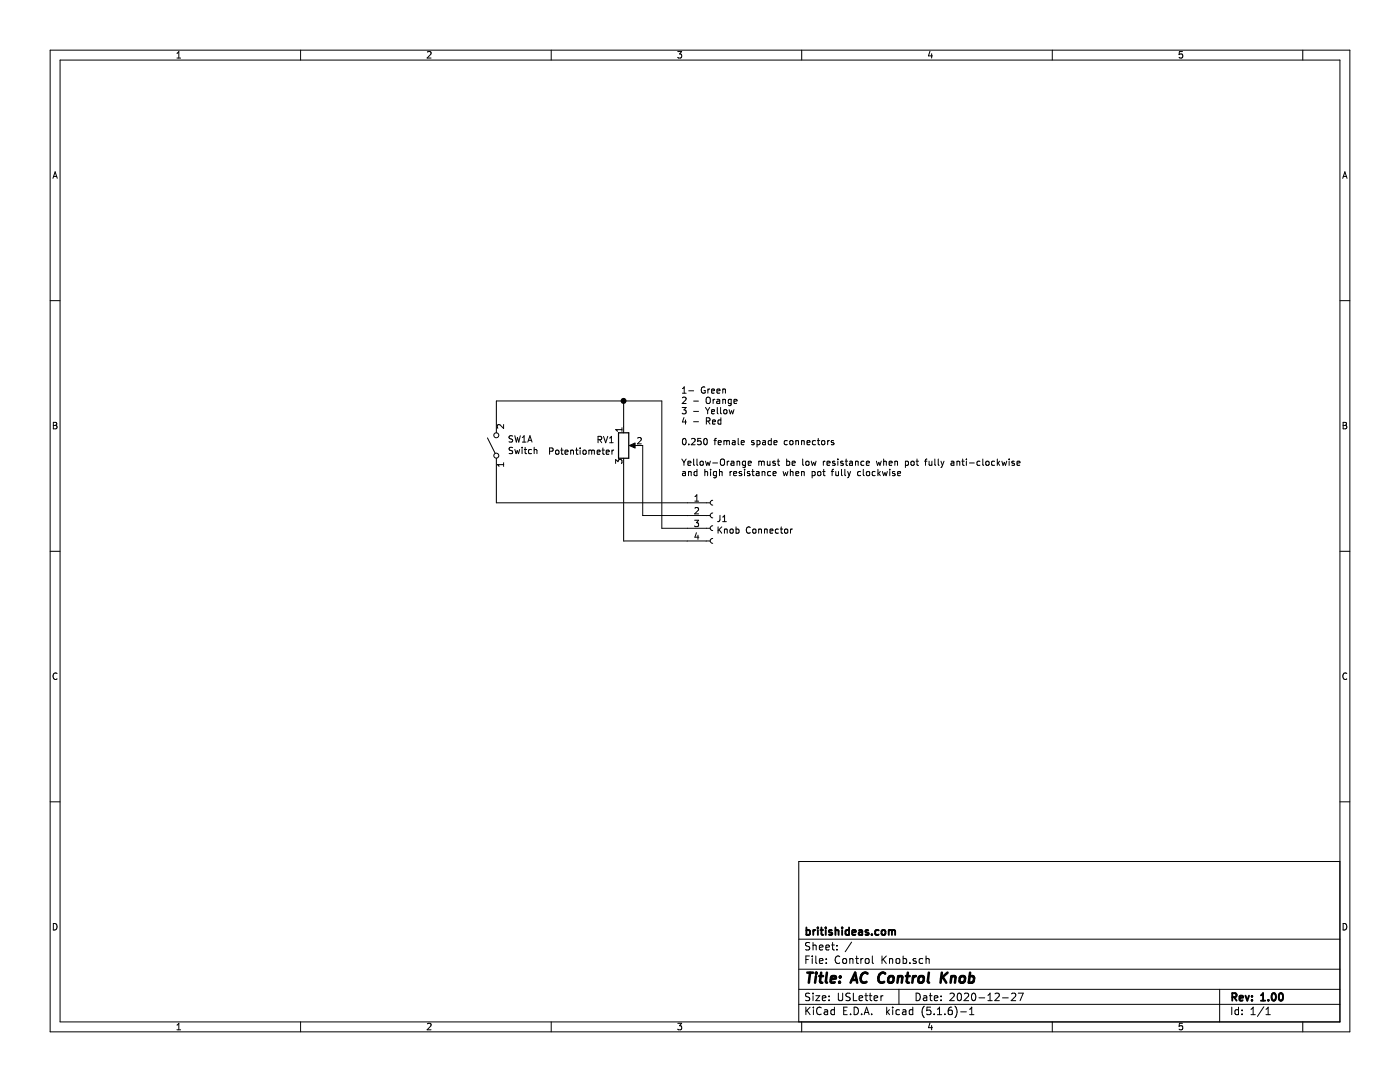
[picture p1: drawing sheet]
EESchema Schematic File Version 4
EELAYER 30 0
EELAYER END
$Descr USLetter 11000 8500
encoding utf-8
Sheet 1 1
Title "AC Control Knob"
Date "2020-12-27"
Rev "1.00"
Comp "britishideas.com"
Comment1 ""
Comment2 ""
Comment3 ""
Comment4 ""
$EndDescr
$Comp
L Device:R_POT RV1
U 1 1
P 4900 3500
F 0 "RV1" H 4831 3546 50  0000 R CNN
F 1 "Potentiometer" H 4831 3455 50  0000 R CNN
F 2 "" H 4900 3500 50  0001 C CNN
F 3 "~" H 4900 3500 50  0001 C CNN
	1    4900 3500
	1    0    0    -1  
$EndComp
$Comp
L Switch:SW_DPST_x2 SW1
U 1 1
P 3900 3500
F 0 "SW1" V 3946 3412 50  0000 R CNN
F 1 "Switch" V 3855 3412 50  0000 R CNN
F 2 "" H 3900 3500 50  0001 C CNN
F 3 "~" H 3900 3500 50  0001 C CNN
	1    3900 3500
	0    -1   -1   0   
$EndComp
$Comp
L Connector:Conn_01x04_Female J1
U 1 1
P 5600 4050
F 0 "J1" H 5628 4026 50  0000 L CNN
F 1 "Knob Connector" H 5628 3935 50  0000 L CNN
F 2 "" H 5600 4050 50  0001 C CNN
F 3 "~" H 5600 4050 50  0001 C CNN
	1    5600 4050
	1    0    0    -1  
$EndComp
Text Notes 5350 3750 0    50   ~ 0
1- Green\n2 - Orange\n3 - Yellow\n4 - Red\n\n0.250 female spade connectors\n\nYellow-Orange must be low resistance when pot fully anti-clockwise\nand high resistance when pot fully clockwise
Wire Wire Line
	4900 3650 4900 4250
Wire Wire Line
	4900 4250 5400 4250
Wire Wire Line
	5400 4150 5200 4150
Wire Wire Line
	5200 4150 5200 3150
Wire Wire Line
	5200 3150 4900 3150
Wire Wire Line
	4900 3150 4900 3350
Wire Wire Line
	5050 3500 5050 4050
Wire Wire Line
	5050 4050 5400 4050
Wire Wire Line
	4900 3150 3900 3150
Wire Wire Line
	3900 3150 3900 3300
Connection ~ 4900 3150
Wire Wire Line
	5400 3950 3900 3950
Wire Wire Line
	3900 3950 3900 3700
$EndSCHEMATC
